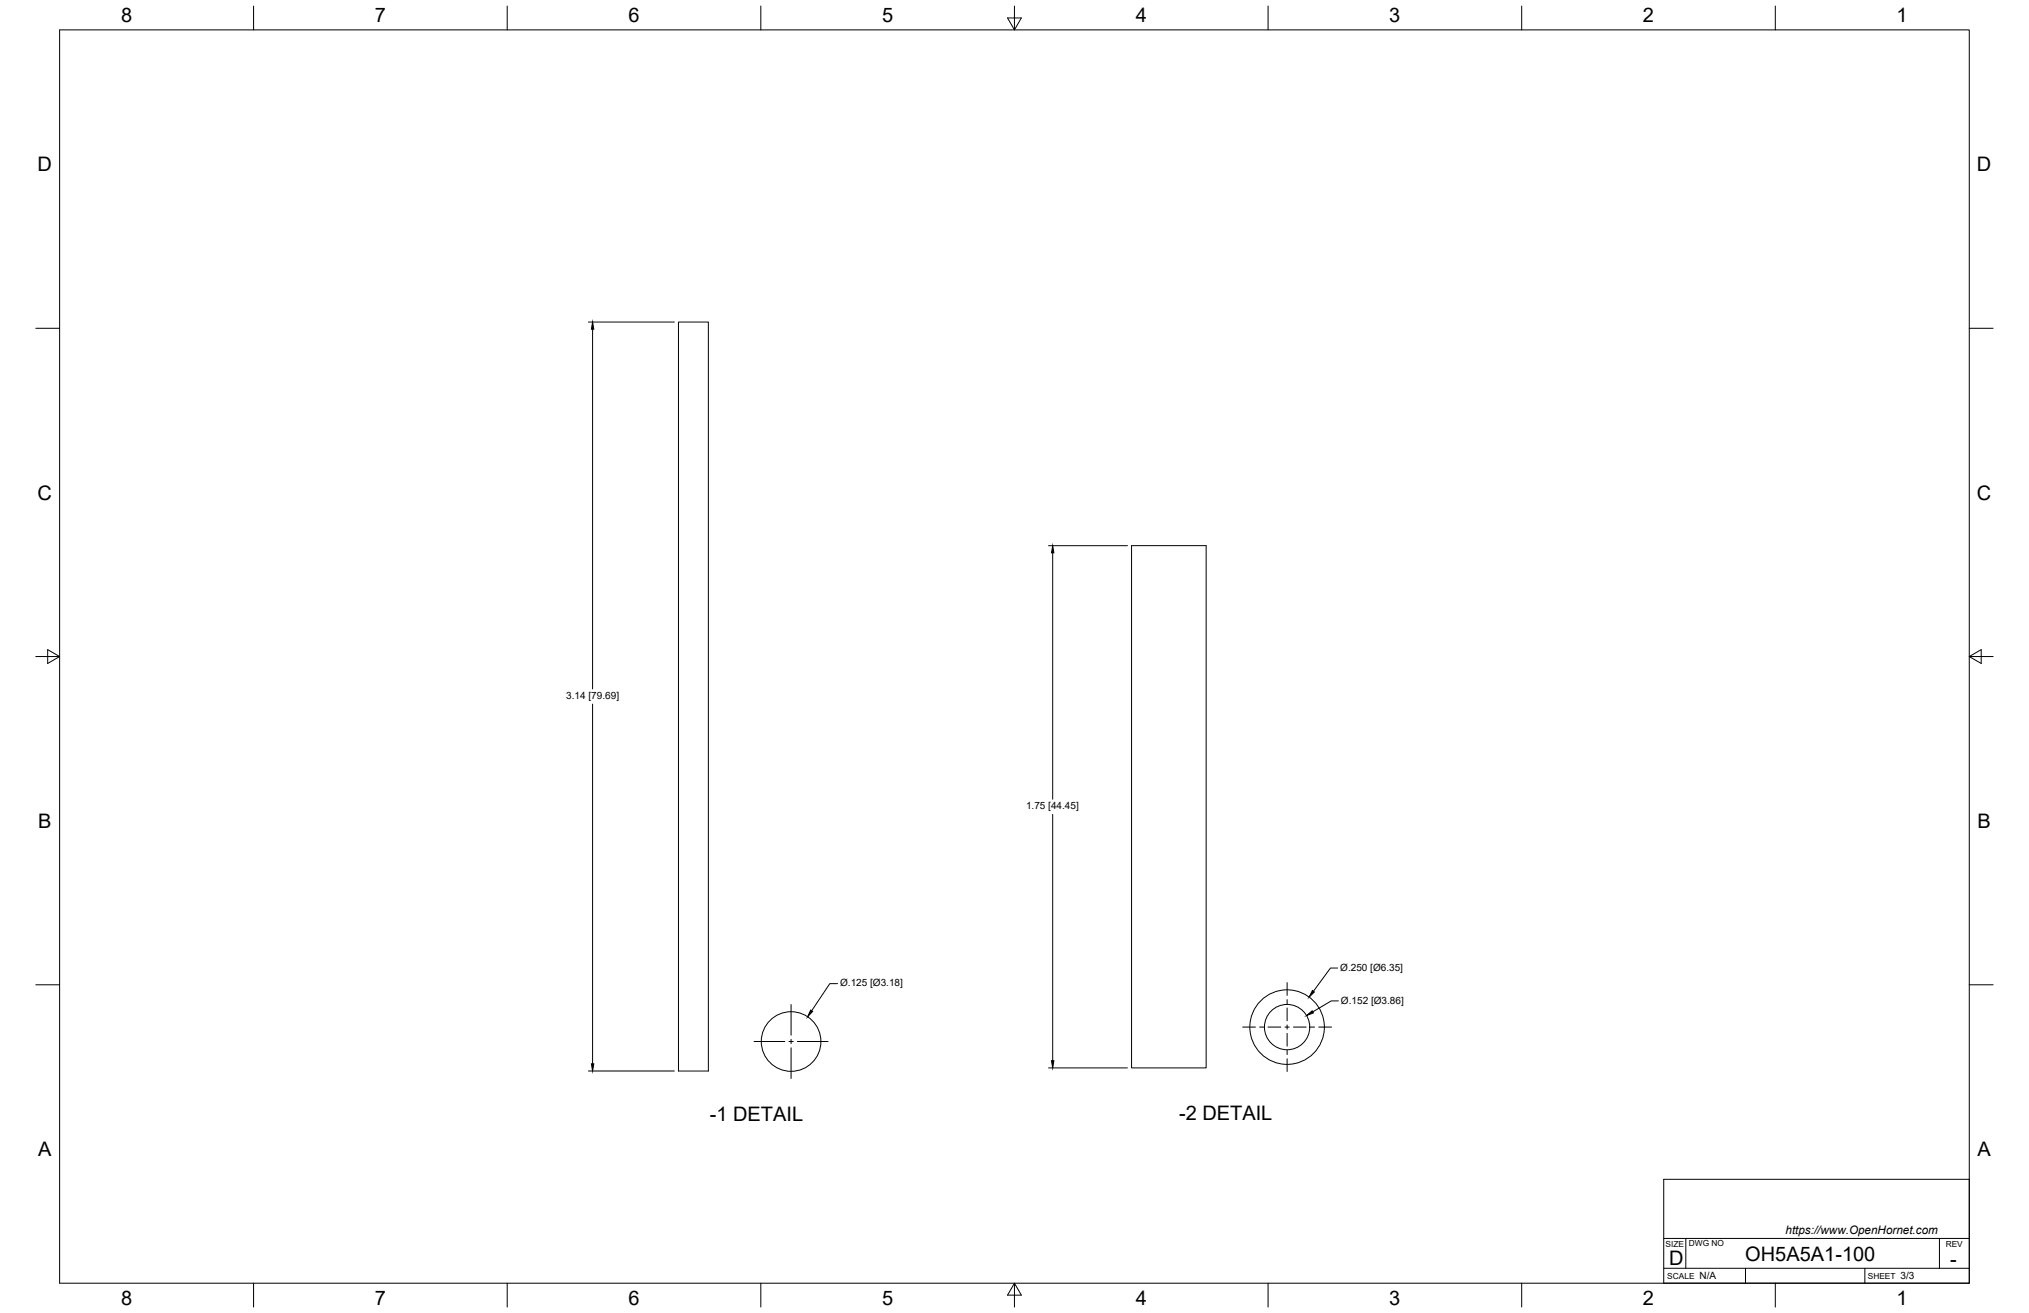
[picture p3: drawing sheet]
<svg xmlns="http://www.w3.org/2000/svg" width="864mm" height="559mm" viewBox="0 0 864 559" stroke-linecap="round" stroke-linejoin="round" font-family="sans-serif">
<!-- layer: Visible -->
<g fill="none" stroke="#000" stroke-width=".43">
<path d="M288.8 137.1h12.7v318.7h-12.7zM481.6 232.2h31.8v222.3h-31.8z"/>
<circle cx="547.8" cy="437.1" r="15.9"/>
<circle cx="547.8" cy="437.1" r="9.6"/>
<circle cx="336.7" cy="443.3" r="12.7"/>
</g>
<!-- layer: Border -->
<g fill="none" stroke="#000" stroke-width=".43">
<path d="M25.4 12.7h812.8v533.4h-812.8zM107.9 2.6v10.1M215.9 2.6v10.1M323.8 2.6v10.1M428.8 7.6h5.9l-2.9 5.1zM431.8 2.6v10.1M539.7 2.6v10.1M647.7 2.6v10.1M755.6 2.6v10.1M15.2 139.7h10.2M838.2 139.7h10.1M15.2 279.4h10.2"/>
<path d="M20.3 276.5l5.1 2.9-5.1 3zM838.2 279.4l5.1-2.9v5.9zM838.2 279.4h10.1M15.2 419.1h10.2M838.2 419.1h10.1M107.9 546.1v10.2M215.9 546.1v10.2M323.8 546.1v10.2M431.8 546.1l2.9 5.1h-5.9zM431.8 546.1v10.2M539.7 546.1v10.2M647.7 546.1v10.2"/>
<path d="M755.6 546.1v10.2"/>
</g>
<!-- layer: Titleblock -->
<path d="M708.1 501.9h130.1v44.2h-130.1zM708.1 539.8h130.1M708.1 527.1h130.1M717.5 527.1v12.7M742.9 539.8v6.3M793.7 539.8v6.3M825.5 527.1v12.7" fill="none" stroke="#000" stroke-width=".43"/>
<!-- layer: FD_Dimensions -->
<path d="M250.4 137.1h36.6M252.2 140.1v153.1M446.3 232.2h33.6M448.1 235.3v104.8M252.2 299.7v153.1M448.1 346.6v104.8M356.5 418.6h-3.3l-7.7 11.6M569.3 412h-3l-7.3 9.9M569.7 426h-3.1l-7.8 4.6M250.4 455.8h36.6M446.3 454.5h33.6" fill="none" stroke="#000" stroke-width=".43"/>
<path d="M252.2 137.1l.5 3h-1zM448.1 232.2l.5 3.1h-1.1zM345 429.9l.9 .5-2.1 2.3zM556.1 432.2l2.4-2 .5 .9zM558.6 421.6l.8 .6-2.2 2.1zM251.7 452.8h1l-.5 3zM447.5 451.4h1.1l-.5 3.1z" fill="#000" stroke="#000" stroke-width=".43"/>
<!-- layer: Smart Centers -->
<g fill="none" stroke="#000" stroke-width=".43">
<path d="M547.8 418.2v5.4M336.7 427.5v13.1M528.9 437.1h5.5M536.1 437.1h1.8M539.7 437.1h5.4M546.9 437.1h1.8M547.8 425.4v1.8M547.8 429v5.4M547.8 436.2v1.8M547.8 439.8v5.4M550.5 437.1h5.4M557.7 437.1h1.8"/>
<path d="M561.3 437.1h5.4M321 443.3h13M335.8 443.3h1.8M336.7 442.4v1.8M336.7 445.9v13.1M339.4 443.3h13M547.8 447v1.8M547.8 450.6v5.4"/>
</g>
<g font-size="8.5">
<text x="51.6" y="9.4">8</text>
<text x="159.5" y="9.4">7</text>
<text x="267.5" y="9.4">6</text>
<text x="375.4" y="9.3">5</text>
<text x="483.4" y="9.4">4</text>
<text x="591.3" y="9.4">3</text>
<text x="699.3" y="9.4">2</text>
<text x="807.2" y="9.4">1</text>
<text x="16" y="72.9">D</text>
<text x="841.4" y="72.9">D</text>
<text x="16" y="212.6">C</text>
<text x="841.4" y="212.6">C</text>
<text x="16.2" y="352.3">B</text>
<text x="841.7" y="352.3">B</text>
<text x="302.1" y="477.2">-1 DETAIL</text>
<text x="501.8" y="476.5">-2 DETAIL</text>
<text x="16.2" y="492">A</text>
<text x="841.7" y="492">A</text>
<text x="710.4" y="538.4">D</text>
<text x="742.8" y="536.7">OH5A5A1-100</text>
<text x="830.1" y="538.8">-</text>
<text x="51.6" y="555.5">8</text>
<text x="159.5" y="555.5">7</text>
<text x="267.5" y="555.5">6</text>
<text x="375.4" y="555.4">5</text>
<text x="483.4" y="555.5">4</text>
<text x="591.3" y="555.5">3</text>
<text x="699.3" y="555.5">2</text>
<text x="807.2" y="555.5">1</text>
</g>
<text font-size="5" x="760" y="525.2">https://www.OpenHornet.com</text>
<g font-size="4.3">
<text x="241" y="297.5">3.14 [79.69]</text>
<text x="436.7" y="344.5">1.75 [44.45]</text>
<text x="570.4" y="413.1">Ø.250 [Ø6.35]</text>
<text x="357.6" y="419.7">Ø.125 [Ø3.18]</text>
<text x="570.8" y="427.1">Ø.152 [Ø3.86]</text>
<text x="723.4" y="544.5">N/A</text>
<text x="809" y="544.5">3/3</text>
</g>
<g font-size="3.5">
<text x="708.9" y="530.9">SIZE</text>
<text x="718.9" y="530.5">DWG NO</text>
<text x="828.2" y="530.9">REV</text>
<text x="709.6" y="544.2">SCALE</text>
<text x="795" y="544.2">SHEET</text>
</g>
</svg>
